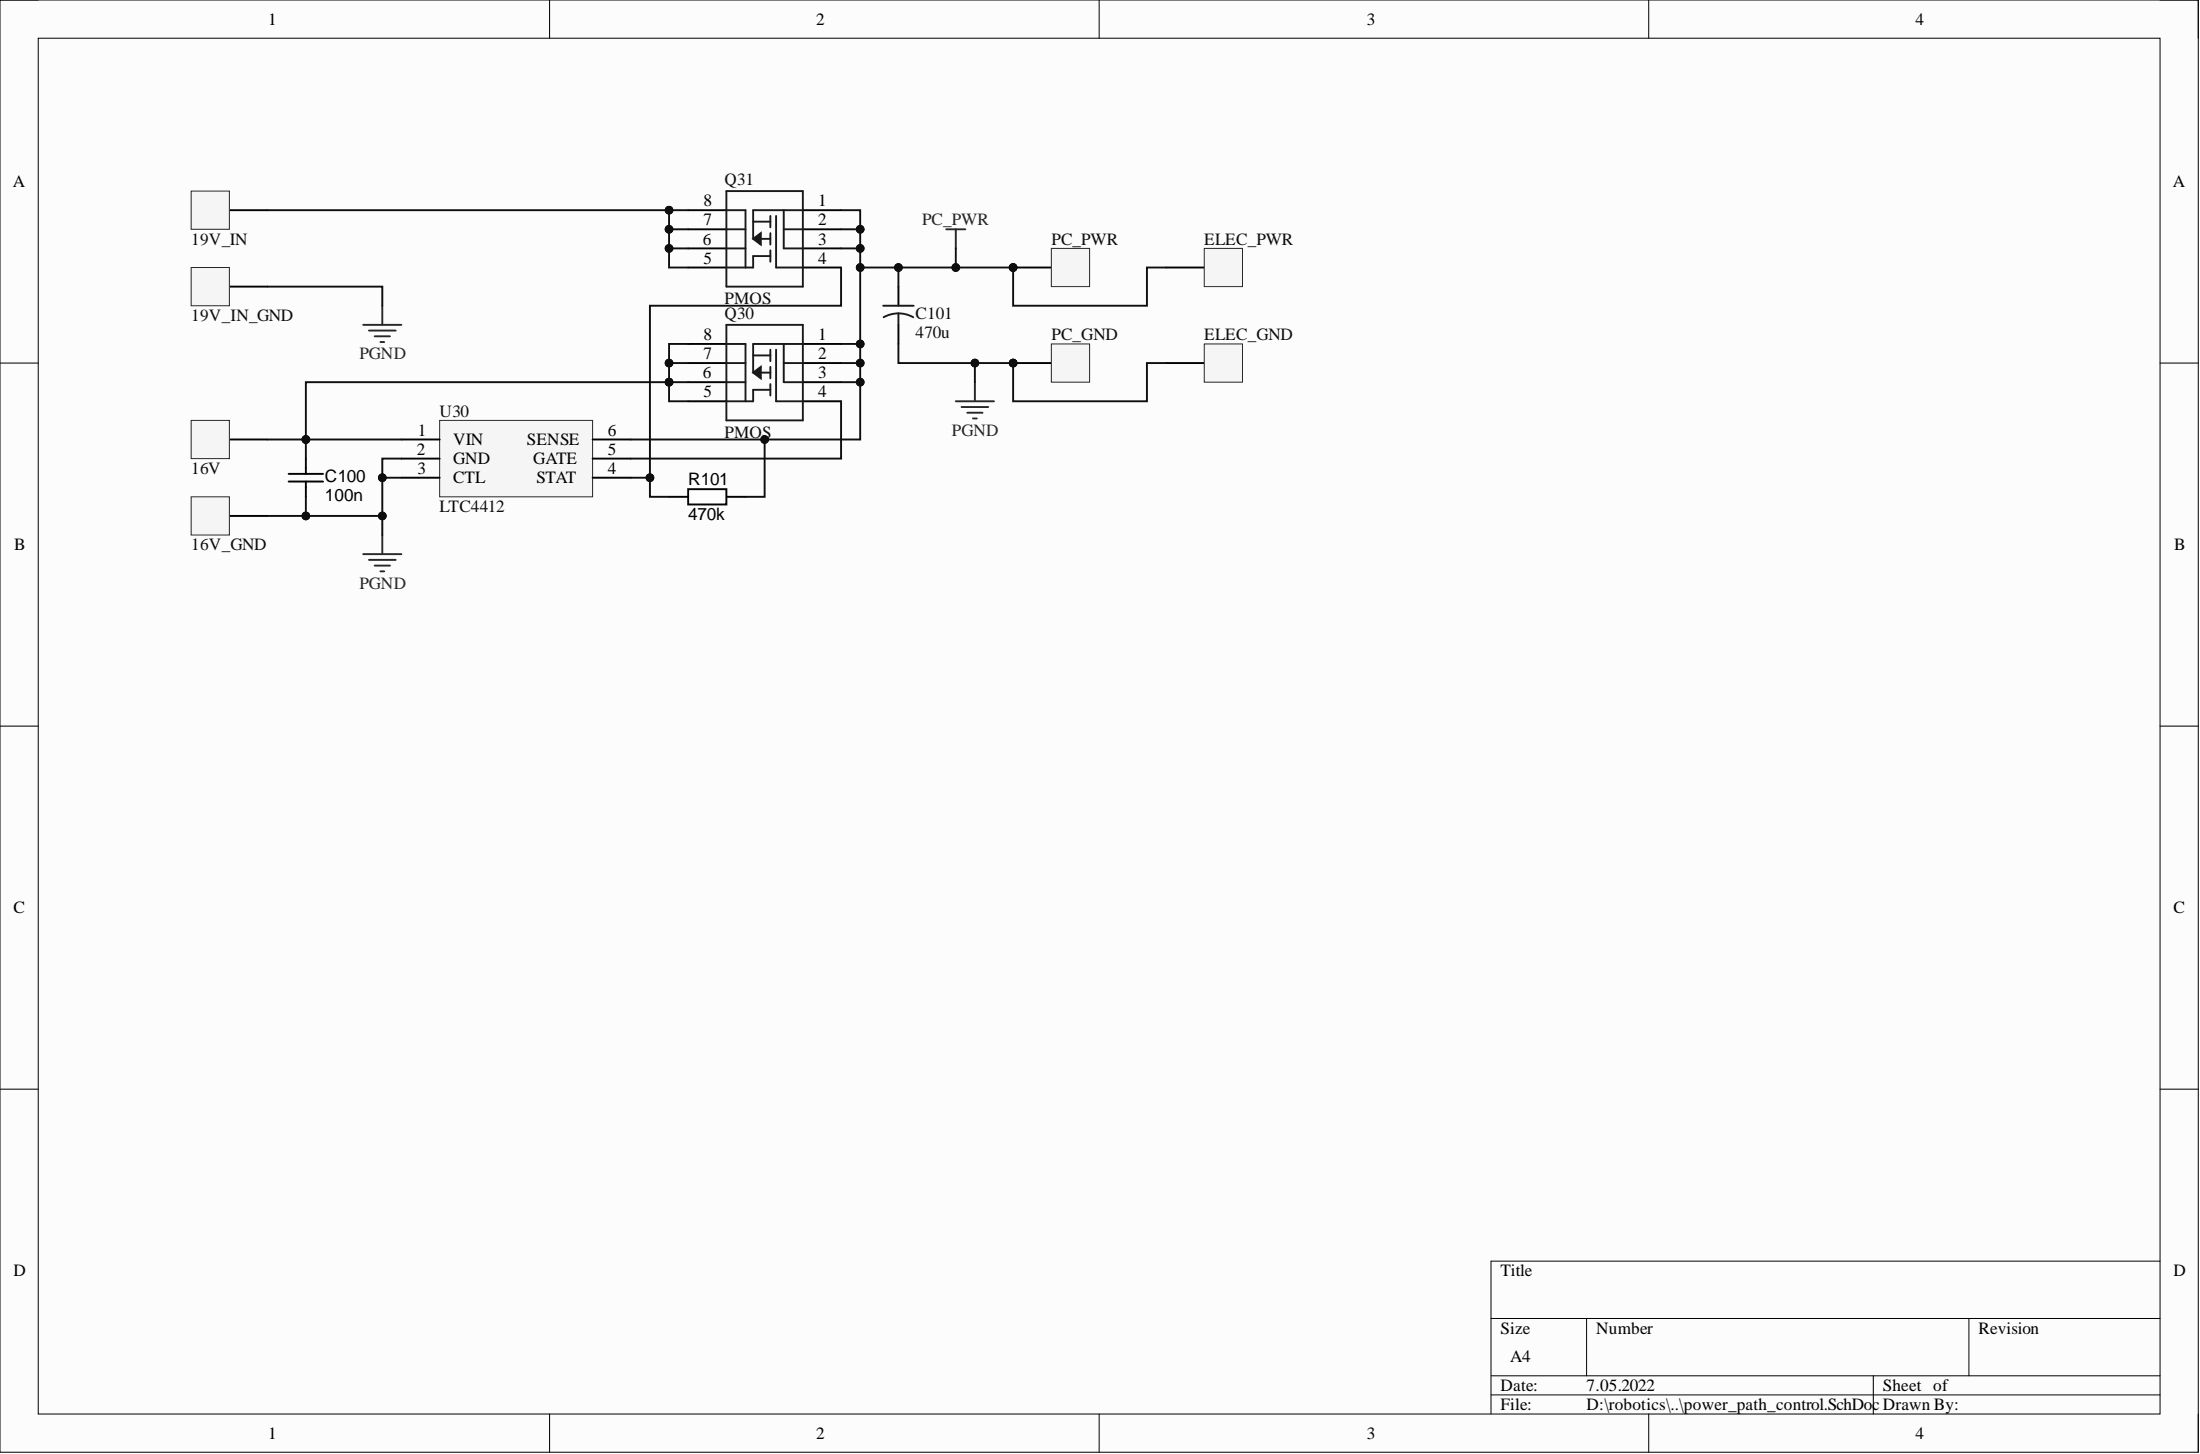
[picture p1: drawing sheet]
# Altium project power_path_control.PrjPcb
1 sheet, 14 parts. Net scope: global (net labels, ports and power ports of the same name join across sheets).
Board file: power_path_control.PcbDoc

## Sheet power_path_control.SchDoc
size A4

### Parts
16V  HEADER-1  [POWER-PAD-4x3]  (value not drawn)
16V_GND  HEADER-1  [POWER-PAD-4x3]  (value not drawn)
19V_IN  HEADER-1  [POWER-PAD-4x3]  (value not drawn)
19V_IN_GND  HEADER-1  [POWER-PAD-4x3]  (value not drawn)
C100  100n  [CAPC1608X90N]
C101  470u  [CAPR5-4X5]
ELEC_GND  HEADER-1  [POWER-PAD-4x3]  (value not drawn)
ELEC_PWR  HEADER-1  [POWER-PAD-4x3]  (value not drawn)
PC_GND  HEADER-1  [POWER-PAD-4x3]  (value not drawn)
PC_PWR  HEADER-1  [POWER-PAD-4x3]  (value not drawn)
Q30  PMOS  [SO8]
Q31  PMOS  [SO8]
R101  470k  [RESC1608N_ZERO]
U30  LTC4412  [TSOT-23-6]

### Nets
PC_PWR: C101.1 ELEC_PWR.1 PC_PWR.1 Q30.1 Q30.2 Q30.3 Q31.1 Q31.2 Q31.3 R101.1 U30.6(SENSE)
PGND: 16V_GND.1 19V_IN_GND.1 C100.2 C101.2 ELEC_GND.1 PC_GND.1 U30.2(GND) U30.3(CTL)
Net16V_1: 16V.1 C100.1 Q30.5 Q30.6 Q30.7 Q30.8 U30.1(VIN)
Net19V_IN_1: 19V_IN.1 Q31.5 Q31.6 Q31.7 Q31.8
NetQ30_4: Q30.4 U30.5(GATE)
NetQ31_4: Q31.4 R101.2 U30.4(STAT)
